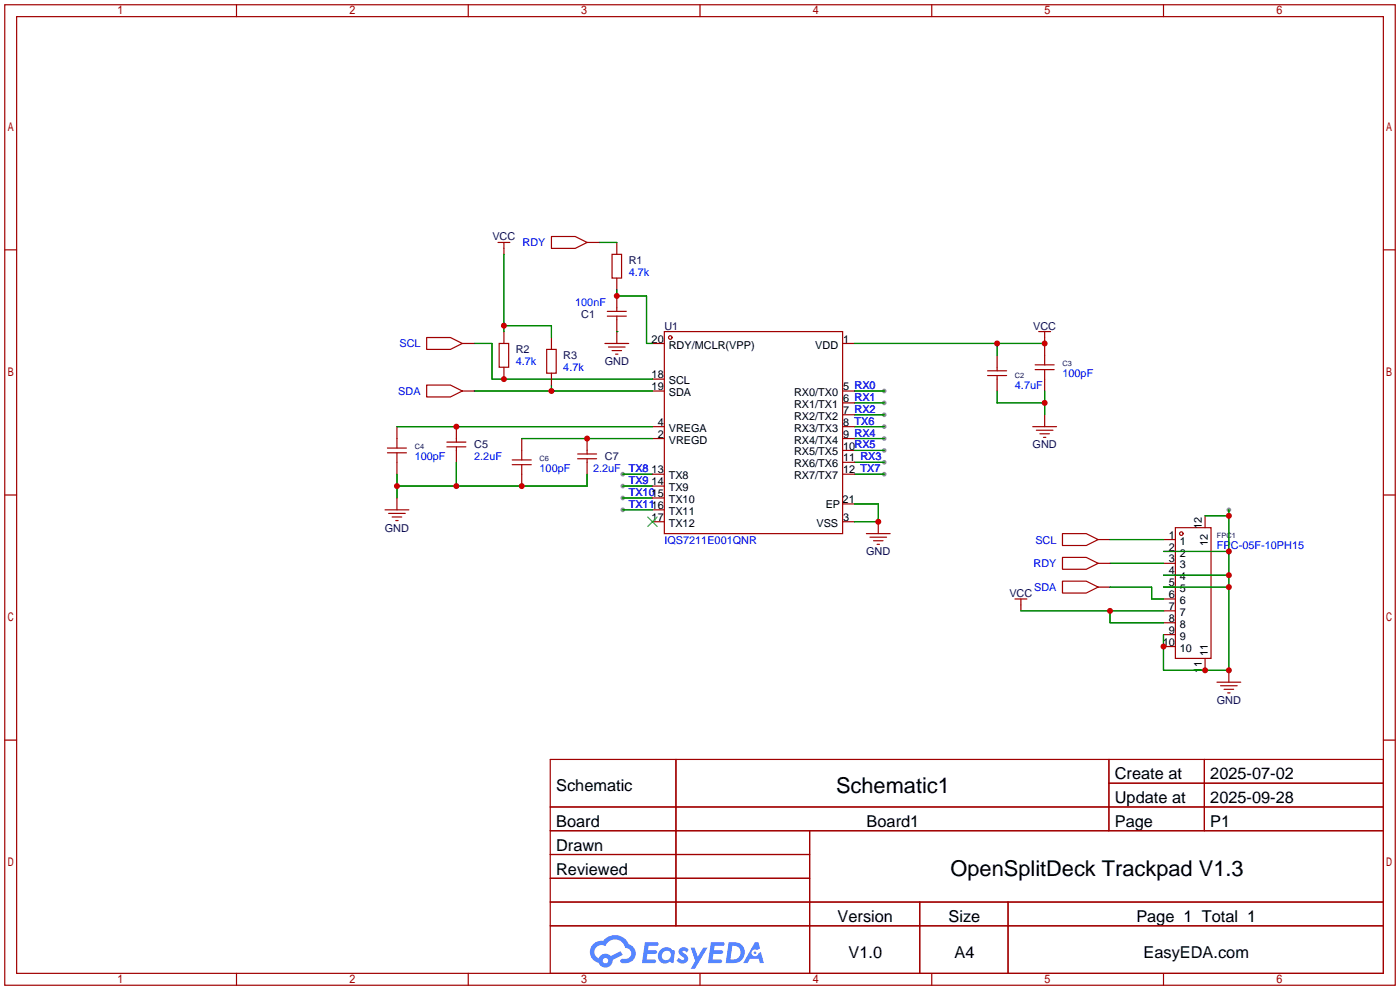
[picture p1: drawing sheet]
<svg xmlns="http://www.w3.org/2000/svg" width="299mm" height="212mm" viewBox="0 0 299 212" stroke-linecap="round" stroke-linejoin="round" font-family="sans-serif">
<g fill="#999">
<circle cx="189" cy="83.6" r=".51"/>
<circle cx="189" cy="86.1" r=".51"/>
<circle cx="189" cy="88.6" r=".51"/>
<circle cx="189" cy="91.2" r=".51"/>
<circle cx="189" cy="93.7" r=".51"/>
<circle cx="189" cy="98.8" r=".51"/>
<circle cx="189" cy="101.3" r=".51"/>
<circle cx="133.1" cy="101.3" r=".51"/>
<circle cx="133.1" cy="103.9" r=".51"/>
<circle cx="133.1" cy="106.4" r=".51"/>
<circle cx="189" cy="96.3" r=".51"/>
<circle cx="133.1" cy="109" r=".51"/>
<circle cx="262.6" cy="109" r=".51"/>
</g>
<g fill="none" stroke="#a10000" stroke-width=".25">
<path d="M1 1h297.2v209.6h-297.2zM3.6 3.6h292.1v204.4h-292.1zM50.5 1v2.6M100.1 1v2.6M149.6 1v2.6M199.1 1v2.6M248.7 1v2.6M1 53.4h2.6M295.7 53.4h2.5M1 105.8h2.6M295.7 105.8h2.5M1 158.2h2.6"/>
<path d="M295.7 158.2h2.5M117.6 162.3h178.1v45.7h-178.1zM117.6 172.5h178.1M117.6 177.5h178.1M144.5 162.3v35.6M173 177.5v30.5M237 162.3v15.2M237 167.4h58.7M257.4 162.3v15.2M117.6 182.6h55.4M117.6 192.8h178.1M117.6 187.7h55.4"/>
<path d="M117.6 197.9h178.1M196.6 192.8v15.2M215.4 192.8v15.2M50.5 208v2.6M100.1 208v2.6M149.6 208v2.6M199.1 208v2.6M248.7 208v2.6"/>
</g>
<g fill="#5487ff">
<path d="M145.3 202.7a1.3 1.3 0 0 1 1.9 .3l-.4 .6a.54 .54 0 0 0-.9-.2l.1 .2a1.34 1.34 0 0 1 .9 1.8 1.47 1.47 0 0 1-2.3-.1l.5-.6 .8 .5a.31 .31 0 0 0 .4-.3 .31 .31 0 0 0-.3-.4 1.12 1.12 0 0 1-.7-1.8z"/>
<path d="M147.6 202.5h.9l.6 2 1.2-2h.9l-2.7 4.6h-.9l1-1.7z"/>
<path d="M137.8 201.4h1.7a1.31 1.31 0 0 1 1.2 .2 .4 .4 0 0 1-.3 .5l-1.8 .1-.1 .9h1.6a.4 .4 0 0 1 .4 .4 .4 .4 0 0 1-.5 .4h-1.6l-.2 1.2h1.4a.46 .46 0 0 1 .5 0 .46 .46 0 0 1 .1 .5l-.4 .2h-2.6z"/>
<path d="M151.9 201.4h1.7a1.32 1.32 0 0 1 1.2 .2 .39 .39 0 0 1-.3 .5l-1.8 .1-.1 .9h1.6a.4 .4 0 0 1 .4 .4 .4 .4 0 0 1-.4 .4h-1.7l-.2 1.2h1.4a.46 .46 0 0 1 .5 0 .46 .46 0 0 1 .1 .5l-.4 .2h-2.6z"/>
<path d="M161.3 201.4h.8l.3 1.3-.6 .4a.75 .75 0 0 0-1.1 .3 .75 .75 0 0 0 .5 1 .75 .75 0 0 0 .9-.7l.5-.2 .6 2.3h-.8l-.3-.9h-1.8l-.5 .9h-1z"/>
<path d="M155.7 201.4l-.6 4.4h1.5a2.27 2.27 0 0 0 2.6-2.2 2.27 2.27 0 0 0-2.7-2.2zM156.5 202.1a1.5 1.5 0 0 1 1.8 1.6 1.5 1.5 0 0 1-1.9 1.4h-.3z"/>
<path d="M141.2 203a1.6 1.6 0 0 0-.3 2.3 1.6 1.6 0 0 0 2.3 .2l.7 .3 .3-2.4-.1-.3-.5-.1a1.58 1.58 0 0 0-2.4 0zM141.8 203.5a.98 .98 0 0 1 1.6 .4 .98 .98 0 0 1-1.1 1.3 .94 .94 0 0 1-.9-.7 .94 .94 0 0 1 .4-1z"/>
<path d="M126.8 201.8a2.37 2.37 0 0 0 1.1 4 1.54 1.54 0 0 0 1.8 1 1.54 1.54 0 0 0 1.2-1.6l2.2-1.1-.5-.8-2 1a1.57 1.57 0 0 0-2.7 .5 1.5 1.5 0 0 1-.7-2.1 1.5 1.5 0 0 1 2.2-.5 2.23 2.23 0 0 1 2.3-1.4 2.23 2.23 0 0 1 2 1.8 1.16 1.16 0 0 1 1.2 1.1 1.16 1.16 0 0 1-1.1 1.2h-.7a.47 .47 0 0 0-.5 .4 .47 .47 0 0 0 .4 .5 2.17 2.17 0 0 0 2.5-.9 2.17 2.17 0 0 0-.3-2.7l-.8-.4a3.2 3.2 0 0 0-5.5-.7l-1.1 .1zM128.8 205.3a.6 .6 0 0 1 1.2 0 .6 .6 0 0 1-1.2 0z"/>
<circle cx="161.4" cy="203.6" r=".28"/>
</g>
<g fill="none" stroke="#008700" stroke-width=".25">
<path d="M107.7 54.4v16.5M128 51.8h3.8M101.3 73.4h3.9v7.6h34.2M107.7 69.6h10.2v2.5M131.8 70.9h.1M131.8 62v1.2h6.4v10.2h1.2M182.6 73.4h40.7M213.1 73.4v2.5M84.8 91.2h54.6M97.5 98.8v5.1M101.3 83.6h38.1M111.5 93.7h27.9"/>
<path d="M117.9 82.3v1.3M182.6 83.6h6.4M182.6 86.1h6.4M182.6 88.6h6.4M182.6 91.2h6.4M182.6 93.7h6.4M182.6 98.8h6.4M182.6 96.3h6.4M213.1 83.6v2.5h10.2M223.3 83.6v5M84.8 101.3v5.1M125.5 101.3v2.6h-40.7"/>
<path d="M133.1 101.3h6.3M133.1 103.9h6.3M133.1 106.4h6.3M133.1 109h6.3M182.6 101.3h6.4M182.6 107.7h5.1v3.8h-5.1M237.2 115.3h11.5M248.7 117.9h13.9M257.6 110.2h5M262.6 109v34.3h-13.9v-7.7M218.2 130.6h30.5M237.2 125.5h8.9v2.5h2.6"/>
<path d="M237.2 120.4h11.5M237.2 130.6v2.5h11.5M248.7 125.5h13.9M248.7 122.9h13.9"/>
</g>
<g fill="none" stroke="#a10000" stroke-width=".25">
<path d="M106.4 51.8h2.6M107.7 51.8v2.6M117.9 50.5h5l2.6 1.3-2.6 1.3h-5zM125.5 51.8h2.5M130.8 54.4h2v5h-2zM131.8 51.8v2.6M131.8 59.4v2.6M91.2 72.1h5.1l2.5 1.3-2.5 1.3h-5.1zM98.8 73.4h2.5M106.7 73.4h2v5.1h-2zM107.7 70.9v2.5M107.7 78.5v2.5"/>
<path d="M116.8 74.7h2.1v5.1h-2.1zM117.9 72.1v2.6M117.9 79.8v2.5M129.3 73.4h5.1M129.8 66.5h4.1M129.8 67.6h4.1M130 74.2h3.6M130.8 74.9h2M131.6 75.7h.5M131.8 63.2v3.3M131.8 67.6v5.8M139.4 73.4h2.6"/>
<path d="M142 70.9h38.1v43.1h-38.1zM180.1 73.4h2.5M211.1 79.2h4M213.1 75.9v3.3M221.2 79h4.1M221.2 78h4.1M222 70.9h2.5M223.3 70.9v7.1M223.3 79v4.6M82.8 96.8h4.1M82.8 95.8h4.1M84.8 91.2v4.6"/>
<path d="M84.8 96.8v4.5M91.2 82.3h5.1l2.5 1.3-2.5 1.2h-5.1zM95.5 95.5h4.1M95.5 94.5h4.1M97.5 91.2v3.3M97.5 95.5v3.3M98.8 83.6h2.5M109.5 99.3h4M109.5 98.3h4M111.5 93.7v4.6M111.5 99.3v4.6M123.4 98h4.1"/>
<path d="M123.4 97h4.1M125.5 93.7v3.3M125.5 98v3.3M139.4 91.2h2.6M139.4 81h2.6M139.4 83.6h2.6M139.4 93.7h2.6M180.1 91.2h2.5M180.1 83.6h2.5M180.1 93.7h2.5M180.1 98.8h2.5M180.1 96.3h2.5"/>
<path d="M180.1 88.6h2.5M180.1 86.1h2.5M211.1 80.3h4M213.1 80.3v3.3M220.7 91.2h5.1M221.5 91.9h3.5M222.2 92.7h2.1M223 93.5h.5M223.3 88.6v2.6M82.3 109h5.1M83.1 109.7h3.5M83.8 110.5h2.1"/>
<path d="M84.6 111.3h.5M84.8 106.4v2.6M139.4 101.3h2.6M139.4 103.9h2.6M139.4 106.4h2.6M139.4 109h2.6M139.4 111.5h2.6M180.1 101.3h2.5M180.1 111.5h2.5M180.1 107.7h2.5M185.2 114h5M185.9 114.8h3.6"/>
<path d="M186.7 115.6h2M187.5 116.3h.5M187.7 111.5v2.5M227.1 114h5.1l2.5 1.3-2.5 1.3h-5.1zM227.1 119.1h5.1l2.5 1.3-2.5 1.3h-5.1zM234.7 115.3h2.5M248.7 115.3h2.5M248.7 117.9h2.5M251.2 112.8h7.6v27.9h-7.6zM257.6 110.2v2.6M216.9 128h2.6M218.2 128v2.6"/>
<path d="M227.1 124.2h5.1l2.5 1.3-2.5 1.2h-5.1zM234.7 120.4h2.5M234.7 125.5h2.5M248.7 120.4h2.5M248.7 122.9h2.5M248.7 125.5h2.5M248.7 128h2.5M248.7 130.6h2.5M248.7 133.1h2.5M248.7 135.6h2.5M248.7 138.2h2.5M257.6 140.7v2.6"/>
<path d="M260.1 145.8h5.1M260.9 146.6h3.5M261.6 147.3h2.1M262.4 148.1h.5M262.6 143.3v2.5"/>
<circle cx="143.3" cy="72.1" r=".38"/>
<circle cx="252.5" cy="114" r=".38"/>
</g>
<path d="M138.4 110.5l2.1 2M140.5 110.5l-2.1 2" fill="none" stroke="#3c3" stroke-width=".25"/>
<g fill="#c00">
<circle cx="117.9" cy="83.6" r=".63"/>
<circle cx="107.7" cy="81" r=".63"/>
<circle cx="107.7" cy="69.6" r=".63"/>
<circle cx="125.5" cy="93.7" r=".63"/>
<circle cx="111.5" cy="103.9" r=".63"/>
<circle cx="97.5" cy="103.9" r=".63"/>
<circle cx="84.8" cy="103.9" r=".63"/>
<circle cx="97.5" cy="91.2" r=".63"/>
<circle cx="187.7" cy="111.5" r=".63"/>
<circle cx="223.3" cy="86.1" r=".63"/>
<circle cx="213.1" cy="73.4" r=".63"/>
<circle cx="223.3" cy="73.4" r=".63"/>
<circle cx="131.8" cy="63.2" r=".63"/>
<circle cx="257.6" cy="143.3" r=".63"/>
<circle cx="262.6" cy="143.3" r=".63"/>
<circle cx="262.6" cy="125.5" r=".63"/>
<circle cx="262.6" cy="122.9" r=".63"/>
<circle cx="262.6" cy="117.9" r=".63"/>
<circle cx="262.6" cy="110.2" r=".63"/>
<circle cx="248.7" cy="138.2" r=".63"/>
<circle cx="237.2" cy="130.6" r=".63"/>
</g>
<g font-size="4.7">
<text x="178.7" y="169.5">Schematic1</text>
<text x="203.2" y="187.3">OpenSplitDeck Trackpad V1.3</text>
</g>
<g font-size="3.5">
<text x="238.3" y="166.6">Create at</text>
<text x="258.7" y="166.6">2025-07-02</text>
<text x="118.9" y="169.1">Schematic</text>
<text x="238.3" y="171.7">Update at</text>
<text x="258.7" y="171.7">2025-09-28</text>
<text x="118.9" y="176.8">Board</text>
<text x="185.2" y="176.8">Board1</text>
<text x="238.3" y="176.8">Page</text>
<text x="258.7" y="176.8">P1</text>
<text x="118.9" y="181.8">Drawn</text>
<text x="118.9" y="186.9">Reviewed</text>
<text x="179" y="197.1">Version</text>
<text x="202.7" y="197.1">Size</text>
<text x="242.9" y="197.1">Page 1 Total 1</text>
<text x="181.3" y="204.7">V1.0</text>
<text x="204" y="204.7">A4</text>
<text x="244.4" y="204.7">EasyEDA.com</text>
</g>
<g font-size="2.3" fill="#000080">
<text x="105.2" y="51.4">VCC</text>
<text x="134.4" y="56.5">R1</text>
<text x="124.2" y="67.9">C1</text>
<text x="142" y="70.4">U1</text>
<text x="220.8" y="70.4">VCC</text>
<text x="110.2" y="75.5">R2</text>
<text x="120.4" y="76.8">R3</text>
<text x="129.2" y="78.1">GND</text>
<text x="101.3" y="95.8">C5</text>
<text x="220.7" y="95.8">GND</text>
<text x="129.3" y="98.4">C7</text>
<text x="82.3" y="113.6">GND</text>
<text x="185.1" y="118.7">GND</text>
<text x="215.7" y="127.6">VCC</text>
<text x="260.1" y="150.5">GND</text>
</g>
<g font-size="2.3" fill="#00f">
<text x="111.7" y="52.7">RDY</text>
<text x="134.4" y="59">4.7k</text>
<text x="122.9" y="65.4">100nF</text>
<text x="85.4" y="74.3">SCL</text>
<text x="110.2" y="78.1">4.7k</text>
<text x="120.4" y="79.3">4.7k</text>
<text x="216.9" y="83.1">4.7uF</text>
<text x="227.1" y="80.6">100pF</text>
<text x="85.1" y="84.4">SDA</text>
<text x="88.6" y="98.4">100pF</text>
<text x="101.3" y="98.4">2.2uF</text>
<text x="115.3" y="100.9">100pF</text>
<text x="126.7" y="100.9">2.2uF</text>
<text x="134.4" y="100.9">TX8</text>
<text x="134.4" y="103.5">TX9</text>
<text x="134.4" y="106">TX1015</text>
<text x="134.4" y="108.5">TX1116</text>
<text x="142" y="116.2">IQS7211E001QNR</text>
<text x="221.3" y="116.2">SCL</text>
<text x="260.1" y="117.4">FPC-05F-10PH15</text>
<text x="220.9" y="121.2">RDY</text>
<text x="221" y="126.3">SDA</text>
</g>
<g font-size="2.3">
<text x="139.3" y="73.2">20</text>
<text x="142.9" y="74.5">RDY/MCLR(VPP)</text>
<text x="174.2" y="74.5">VDD</text>
<text x="180.2" y="73.2">1</text>
<text x="139.3" y="80.8">18</text>
<text x="139.3" y="83.4">19</text>
<text x="142.9" y="82.1">SCL</text>
<text x="180.2" y="83.4">5 RX0</text>
<text x="142.9" y="84.6">SDA</text>
<text x="169.7" y="89.7">RX2/TX2</text>
<text x="169.7" y="87.2">RX1/TX1</text>
<text x="169.7" y="84.6">RX0/TX0</text>
<text x="180.2" y="88.5">7 RX2</text>
<text x="180.2" y="85.9">6 RX1</text>
<text x="140.6" y="91">4</text>
<text x="140.6" y="93.5">2</text>
<text x="142.9" y="92.3">VREGA</text>
<text x="142.9" y="94.8">VREGD</text>
<text x="169.7" y="94.8">RX4/TX4</text>
<text x="169.7" y="92.3">RX3/TX3</text>
<text x="180.2" y="93.5">9 RX4</text>
<text x="180.2" y="91">8 TX6</text>
<text x="139.3" y="101.2">13</text>
<text x="169.7" y="99.9">RX6/TX6</text>
<text x="169.7" y="97.3">RX5/TX5</text>
<text x="180.2" y="101.2">12 TX7</text>
<text x="180.2" y="98.6">11 RX3</text>
<text x="180.2" y="96.1">10RX5</text>
<text x="139.3" y="103.7">14</text>
<text x="142.9" y="102.4">TX8</text>
<text x="142.9" y="105">TX9</text>
<text x="142.9" y="107.5">TX10</text>
<text x="169.7" y="102.4">RX7/TX7</text>
<text x="180.1" y="107.5">21</text>
<text x="139.3" y="111.3">17</text>
<text x="142.9" y="110">TX11</text>
<text x="142.9" y="112.6">TX12</text>
<text x="174.5" y="112.6">VSS</text>
<text x="176.5" y="108.5">EP</text>
<text x="180.2" y="111.3">3</text>
<text x="256.9" y="113.1" transform="rotate(-90 256.9 113.1)">12</text>
<text x="249.8" y="115.1">1</text>
<text x="249.8" y="117.7">2</text>
<text x="252.1" y="116.4">1</text>
<text x="252.1" y="118.9">2</text>
<text x="258.1" y="116.8" transform="rotate(-90 258.1 116.8)">12</text>
<text x="249.8" y="120.2">3</text>
<text x="249.8" y="122.7">4</text>
<text x="249.8" y="125.3">5</text>
<text x="252.1" y="121.5">3</text>
<text x="252.1" y="124">4</text>
<text x="249.8" y="127.8">6</text>
<text x="249.8" y="130.4">7</text>
<text x="252.1" y="126.6">5</text>
<text x="252.1" y="129.1">6</text>
<text x="252.1" y="131.6">7</text>
<text x="248.5" y="138">10</text>
<text x="249.8" y="132.9">8</text>
<text x="249.8" y="135.4">9</text>
<text x="252.1" y="134.2">8</text>
<text x="252.1" y="136.7">9</text>
<text x="252.1" y="139.3">10</text>
<text x="256.9" y="143.9" transform="rotate(-90 256.9 143.9)">11</text>
<text x="258.1" y="140.3" transform="rotate(-90 258.1 140.3)">11</text>
</g>
<g font-size="1.6" fill="#000080">
<text x="216.9" y="80.7">C2</text>
<text x="227.1" y="78.2">C3</text>
<text x="88.6" y="96">C4</text>
<text x="115.3" y="98.5">C6</text>
<text x="260.1" y="115">FPC1</text>
</g>
</svg>
